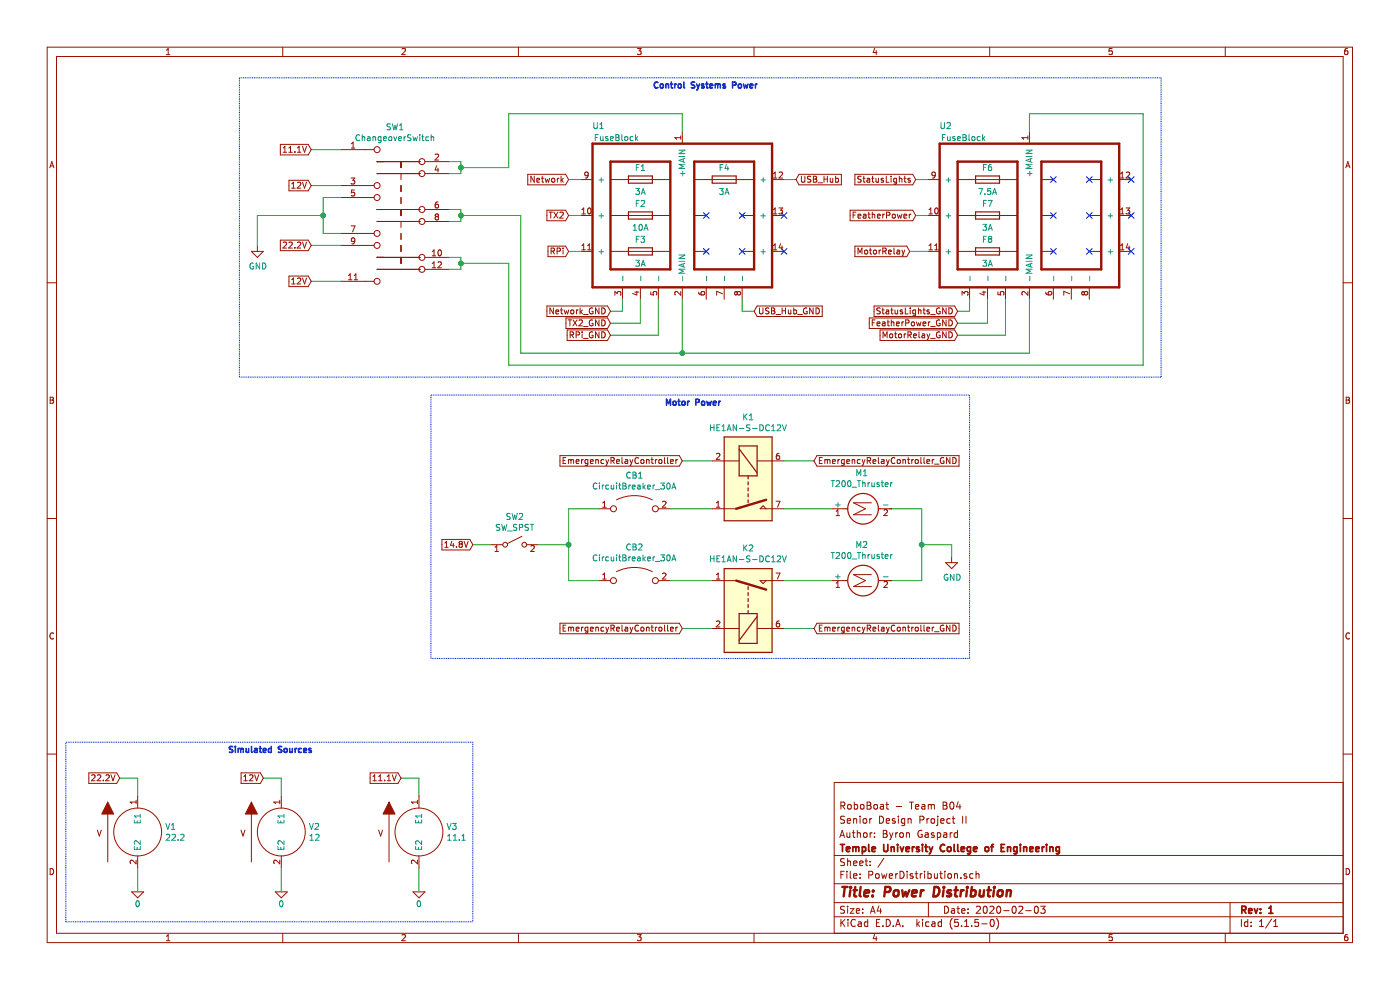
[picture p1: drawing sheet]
EESchema Schematic File Version 4
EELAYER 30 0
EELAYER END
$Descr A4 11693 8268
encoding utf-8
Sheet 1 1
Title "Power Distribution"
Date "2020-02-03"
Rev "1"
Comp "Temple University College of Engineering"
Comment1 "Author: Byron Gaspard"
Comment2 "Senior Design Project II"
Comment3 "RoboBoat - Team B04"
Comment4 ""
$EndDescr
$Comp
L pspice:VSOURCE V1
U 1 1
P 1150 6950
F 0 "V1" H 1378 6996 50  0000 L CNN
F 1 "22.2" H 1378 6905 50  0000 L CNN
F 2 "" H 1150 6950 50  0001 C CNN
F 3 "~" H 1150 6950 50  0001 C CNN
	1    1150 6950
	1    0    0    -1  
$EndComp
$Comp
L pspice:VSOURCE V2
U 1 1
P 2350 6950
F 0 "V2" H 2578 6996 50  0000 L CNN
F 1 "12" H 2578 6905 50  0000 L CNN
F 2 "" H 2350 6950 50  0001 C CNN
F 3 "~" H 2350 6950 50  0001 C CNN
	1    2350 6950
	1    0    0    -1  
$EndComp
$Comp
L pspice:VSOURCE V3
U 1 1
P 3500 6950
F 0 "V3" H 3728 6996 50  0000 L CNN
F 1 "11.1" H 3728 6905 50  0000 L CNN
F 2 "" H 3500 6950 50  0001 C CNN
F 3 "~" H 3500 6950 50  0001 C CNN
	1    3500 6950
	1    0    0    -1  
$EndComp
$Comp
L pspice:0 #GND01
U 1 1
P 1150 7450
F 0 "#GND01" H 1150 7350 50  0001 C CNN
F 1 "0" H 1150 7350 50  0000 C CNN
F 2 "" H 1150 7450 50  0001 C CNN
F 3 "~" H 1150 7450 50  0001 C CNN
	1    1150 7450
	1    0    0    -1  
$EndComp
Wire Wire Line
	1150 7450 1150 7250
$Comp
L pspice:0 #GND03
U 1 1
P 2350 7450
F 0 "#GND03" H 2350 7350 50  0001 C CNN
F 1 "0" H 2350 7350 50  0000 C CNN
F 2 "" H 2350 7450 50  0001 C CNN
F 3 "~" H 2350 7450 50  0001 C CNN
	1    2350 7450
	1    0    0    -1  
$EndComp
Wire Wire Line
	2350 7450 2350 7250
$Comp
L pspice:0 #GND04
U 1 1
P 3500 7450
F 0 "#GND04" H 3500 7350 50  0001 C CNN
F 1 "0" H 3500 7350 50  0000 C CNN
F 2 "" H 3500 7450 50  0001 C CNN
F 3 "~" H 3500 7450 50  0001 C CNN
	1    3500 7450
	1    0    0    -1  
$EndComp
Wire Wire Line
	3500 7450 3500 7250
Text GLabel 1000 6500 0    50   Input ~ 0
22.2V
Wire Wire Line
	1000 6500 1150 6500
Wire Wire Line
	1150 6500 1150 6650
Text GLabel 2200 6500 0    50   Input ~ 0
12V
Wire Wire Line
	2200 6500 2350 6500
Wire Wire Line
	2350 6500 2350 6650
Text GLabel 3350 6500 0    50   Input ~ 0
11.1V
Wire Wire Line
	3350 6500 3500 6500
Wire Wire Line
	3500 6500 3500 6650
NoConn ~ -5350 -3900
Wire Wire Line
	2700 1800 2700 1950
Wire Wire Line
	2150 1800 2150 2050
Wire Wire Line
	2700 1800 2150 1800
Wire Wire Line
	2700 1950 2850 1950
Connection ~ 2700 1800
Wire Wire Line
	2700 1650 2700 1800
Wire Wire Line
	2850 1650 2700 1650
Wire Wire Line
	3850 1850 3750 1850
Wire Wire Line
	3750 1750 3850 1750
Wire Wire Line
	3850 2250 3750 2250
Wire Wire Line
	3750 2150 3850 2150
Wire Wire Line
	2600 2350 2850 2350
Text GLabel 2600 2350 0    50   Input ~ 0
12V
Wire Wire Line
	2600 2050 2850 2050
Text GLabel 2600 2050 0    50   Input ~ 0
22.2V
Wire Wire Line
	2600 1550 2850 1550
Text GLabel 2600 1550 0    50   Input ~ 0
12V
Wire Wire Line
	2600 1250 2850 1250
Text GLabel 2600 1250 0    50   Input ~ 0
11.1V
Wire Wire Line
	3850 1400 3850 1450
Wire Wire Line
	3850 1450 3750 1450
Connection ~ 3850 1400
Wire Wire Line
	3850 1350 3850 1400
Wire Wire Line
	3750 1350 3850 1350
$Comp
L RoboBoat_Parts:ChangeoverSwitch SW1
U 1 1
P 3350 2050
F 0 "SW1" H 3300 3040 50  0000 C CNN
F 1 "ChangeoverSwitch" H 3300 2949 50  0000 C CNN
F 2 "" H 3250 3000 50  0001 C CNN
F 3 "http://cdn-reichelt.de/documents/datenblatt/C200/DS-Serie%23LOR.pdf" H 3250 3000 50  0001 C CNN
F 4 "R" H 3350 2050 50  0001 C CNN "Spice_Primitive"
F 5 "1" H 3350 2050 50  0001 C CNN "Spice_Model"
F 6 "N" H 3350 2050 50  0001 C CNN "Spice_Netlist_Enabled"
	1    3350 2050
	1    0    0    -1  
$EndComp
Text Notes 5450 750  0    50   ~ 10
Control Systems Power
$Comp
L Device:Fuse F8
U 1 1
P 8250 2100
F 0 "F8" V 8150 2100 50  0000 C CNN
F 1 "3A" V 8350 2100 50  0000 C CNN
F 2 "" V 8180 2100 50  0001 C CNN
F 3 "~" H 8250 2100 50  0001 C CNN
	1    8250 2100
	0    1    1    0   
$EndComp
$Comp
L Device:Fuse F6
U 1 1
P 8250 1500
F 0 "F6" V 8150 1500 50  0000 C CNN
F 1 "7.5A" V 8350 1500 50  0000 C CNN
F 2 "" V 8180 1500 50  0001 C CNN
F 3 "~" H 8250 1500 50  0001 C CNN
	1    8250 1500
	0    1    1    0   
$EndComp
$Comp
L Device:Fuse F7
U 1 1
P 8250 1800
F 0 "F7" V 8150 1800 50  0000 C CNN
F 1 "3A" V 8350 1800 50  0000 C CNN
F 2 "" V 8180 1800 50  0001 C CNN
F 3 "~" H 8250 1800 50  0001 C CNN
	1    8250 1800
	0    1    1    0   
$EndComp
$Comp
L Device:Fuse F1
U 1 1
P 5350 1500
F 0 "F1" V 5250 1500 50  0000 C CNN
F 1 "3A" V 5450 1500 50  0000 C CNN
F 2 "" V 5280 1500 50  0001 C CNN
F 3 "~" H 5350 1500 50  0001 C CNN
	1    5350 1500
	0    1    1    0   
$EndComp
Wire Wire Line
	3850 1750 3850 1800
Wire Wire Line
	3850 2200 4250 2200
Wire Wire Line
	3850 2150 3850 2200
Connection ~ 3850 2200
Wire Wire Line
	3850 2200 3850 2250
Wire Wire Line
	3850 1800 4350 1800
Connection ~ 3850 1800
Wire Wire Line
	3850 1800 3850 1850
Wire Wire Line
	8600 950  8600 1100
Wire Wire Line
	5700 950  5700 1100
Wire Wire Line
	3850 1400 4250 1400
Wire Wire Line
	4250 950  4250 1400
Wire Wire Line
	4250 950  5700 950 
Wire Wire Line
	4350 2950 5700 2950
Wire Wire Line
	4250 3050 9550 3050
Text GLabel 7650 1500 0    50   Input ~ 0
StatusLights
Wire Wire Line
	7650 1500 7750 1500
Text GLabel 7650 1800 0    50   Input ~ 0
FeatherPower
Wire Wire Line
	7650 1800 7750 1800
Text GLabel 7600 2100 0    50   Input ~ 0
MotorRelay
Wire Wire Line
	7600 2100 7750 2100
$Comp
L RoboBoat_Parts:FuseBlock U2
U 1 1
P 8600 1800
F 0 "U2" H 7900 2550 50  0000 C CNN
F 1 "FuseBlock" H 8050 2450 50  0000 C CNN
F 2 "" H 8600 1800 50  0001 C CNN
F 3 "" H 8600 1800 50  0001 C CNN
	1    8600 1800
	1    0    0    -1  
$EndComp
Text GLabel 4750 1500 0    50   Input ~ 0
Network
Wire Wire Line
	4750 1500 4850 1500
Wire Wire Line
	4750 1800 4850 1800
Text GLabel 4750 2100 0    50   Input ~ 0
RPi
Wire Wire Line
	4750 2100 4850 2100
$Comp
L Device:Fuse F3
U 1 1
P 5350 2100
F 0 "F3" V 5250 2100 50  0000 C CNN
F 1 "3A" V 5450 2100 50  0000 C CNN
F 2 "" V 5280 2100 50  0001 C CNN
F 3 "~" H 5350 2100 50  0001 C CNN
	1    5350 2100
	0    1    1    0   
$EndComp
Text GLabel 4750 1800 0    50   Input ~ 0
TX2
Wire Wire Line
	6650 1500 6550 1500
Text GLabel 6300 2600 2    50   Input ~ 0
USB_Hub_GND
NoConn ~ 9450 1500
NoConn ~ 9450 1800
NoConn ~ 9450 2100
NoConn ~ 6550 2100
NoConn ~ 5900 2100
NoConn ~ 6200 2100
NoConn ~ 8800 1500
NoConn ~ 9100 1500
NoConn ~ 9100 1800
NoConn ~ 8800 1800
NoConn ~ 8800 2100
NoConn ~ 9100 2100
$Comp
L power:GND #PWR01
U 1 1
P 2150 2050
F 0 "#PWR01" H 2150 1800 50  0001 C CNN
F 1 "GND" H 2155 1877 50  0000 C CNN
F 2 "" H 2150 2050 50  0001 C CNN
F 3 "" H 2150 2050 50  0001 C CNN
	1    2150 2050
	1    0    0    -1  
$EndComp
Wire Notes Line
	3950 6200 3950 7700
Wire Notes Line
	550  7700 550  6200
Text Notes 1900 6300 0    50   ~ 10
Simulated Sources\n
Wire Notes Line
	550  7700 3950 7700
Wire Notes Line
	550  6200 3950 6200
$Comp
L Device:Fuse F4
U 1 1
P 6050 1500
F 0 "F4" V 5950 1500 50  0000 C CNN
F 1 "3A" V 6150 1500 50  0000 C CNN
F 2 "" V 5980 1500 50  0001 C CNN
F 3 "~" H 6050 1500 50  0001 C CNN
	1    6050 1500
	0    1    1    0   
$EndComp
$Comp
L Device:Fuse F2
U 1 1
P 5350 1800
F 0 "F2" V 5250 1800 50  0000 C CNN
F 1 "10A" V 5450 1800 50  0000 C CNN
F 2 "" V 5280 1800 50  0001 C CNN
F 3 "~" H 5350 1800 50  0001 C CNN
	1    5350 1800
	0    1    1    0   
$EndComp
$Comp
L RoboBoat_Parts:FuseBlock U1
U 1 1
P 5700 1800
F 0 "U1" H 5000 2550 50  0000 C CNN
F 1 "FuseBlock" H 5150 2450 50  0000 C CNN
F 2 "" H 5700 1800 50  0001 C CNN
F 3 "" H 5700 1800 50  0001 C CNN
	1    5700 1800
	1    0    0    -1  
$EndComp
NoConn ~ 6200 1800
NoConn ~ 5900 1800
NoConn ~ 6550 1800
Connection ~ 5700 2950
Wire Wire Line
	5700 2950 8600 2950
Wire Wire Line
	9550 950  8600 950 
Text GLabel 5100 2600 0    50   Input ~ 0
Network_GND
Text GLabel 5100 2800 0    50   Input ~ 0
RPi_GND
Text GLabel 5100 2700 0    50   Input ~ 0
TX2_GND
Wire Wire Line
	5100 2600 5200 2600
Wire Wire Line
	5200 2600 5200 2500
Wire Wire Line
	5100 2700 5350 2700
Wire Wire Line
	5350 2700 5350 2500
Wire Wire Line
	5100 2800 5500 2800
Wire Wire Line
	5500 2800 5500 2500
Wire Wire Line
	6200 2500 6200 2600
Wire Wire Line
	6200 2600 6300 2600
Text GLabel 6650 1500 2    50   Input ~ 0
USB_Hub
Wire Wire Line
	4350 1800 4350 2950
Wire Wire Line
	4250 2200 4250 3050
Wire Wire Line
	5700 2500 5700 2950
Wire Wire Line
	8600 2500 8600 2950
Text GLabel 8000 2600 0    50   Input ~ 0
StatusLights_GND
Text GLabel 8000 2700 0    50   Input ~ 0
FeatherPower_GND
Text GLabel 8000 2800 0    50   Input ~ 0
MotorRelay_GND
Wire Wire Line
	8000 2600 8100 2600
Wire Wire Line
	8100 2600 8100 2500
Wire Wire Line
	8000 2700 8250 2700
Wire Wire Line
	8250 2700 8250 2500
Wire Wire Line
	8000 2800 8400 2800
Wire Wire Line
	8400 2800 8400 2500
Wire Wire Line
	9550 950  9550 3050
Wire Notes Line
	9700 650  9700 3150
Wire Notes Line
	2000 650  2000 3150
Wire Notes Line
	2000 650  9700 650 
Wire Notes Line
	9700 3150 2000 3150
$Comp
L Switch:SW_SPST SW2
U 1 1
P 4300 4550
F 0 "SW2" H 4300 4785 50  0000 C CNN
F 1 "SW_SPST" H 4300 4694 50  0000 C CNN
F 2 "" H 4300 4550 50  0001 C CNN
F 3 "~" H 4300 4550 50  0001 C CNN
	1    4300 4550
	1    0    0    -1  
$EndComp
$Comp
L Device:CircuitBreaker_1P_US CB1
U 1 1
P 5300 4250
F 0 "CB1" V 5575 4250 50  0000 C CNN
F 1 "CircuitBreaker_30A" V 5484 4250 50  0000 C CNN
F 2 "" H 5300 4250 50  0001 C CNN
F 3 "~" H 5300 4250 50  0001 C CNN
	1    5300 4250
	0    -1   -1   0   
$EndComp
$Comp
L Device:CircuitBreaker_1P_US CB2
U 1 1
P 5300 4850
F 0 "CB2" V 5575 4850 50  0000 C CNN
F 1 "CircuitBreaker_30A" V 5484 4850 50  0000 C CNN
F 2 "" H 5300 4850 50  0001 C CNN
F 3 "~" H 5300 4850 50  0001 C CNN
	1    5300 4850
	0    -1   -1   0   
$EndComp
$Comp
L Relay:DIPxx-1Axx-11x K1
U 1 1
P 6250 4050
F 0 "K1" V 5683 4050 50  0000 C CNN
F 1 "HE1AN-S-DC12V" V 5774 4050 50  0000 C CNN
F 2 "Relay_THT:Relay_StandexMeder_DIP_LowProfile" H 6600 4000 50  0001 L CNN
F 3 "https://media.digikey.com/pdf/Data%20Sheets/Panasonic%20Electric%20Works%20PDFs/HE%20Relays%20TV-10,15.pdf" H 6250 4050 50  0001 C CNN
	1    6250 4050
	0    1    1    0   
$EndComp
$Comp
L Relay:DIPxx-1Axx-11x K2
U 1 1
P 6250 5050
F 0 "K2" V 6717 5050 50  0000 C CNN
F 1 "HE1AN-S-DC12V" V 6626 5050 50  0000 C CNN
F 2 "Relay_THT:Relay_StandexMeder_DIP_LowProfile" H 6600 5000 50  0001 L CNN
F 3 "https://media.digikey.com/pdf/Data%20Sheets/Panasonic%20Electric%20Works%20PDFs/HE%20Relays%20TV-10,15.pdf" H 6250 5050 50  0001 C CNN
	1    6250 5050
	0    1    -1   0   
$EndComp
Wire Wire Line
	5950 4850 5600 4850
Wire Wire Line
	5600 4250 5950 4250
Text GLabel 5700 3850 0    50   Input ~ 0
EmergencyRelayController
Text GLabel 5700 5250 0    50   Input ~ 0
EmergencyRelayController
Text GLabel 6800 3850 2    50   Input ~ 0
EmergencyRelayController_GND
Wire Wire Line
	6800 3850 6550 3850
Text GLabel 6800 5250 2    50   Input ~ 0
EmergencyRelayController_GND
Wire Wire Line
	6800 5250 6550 5250
Wire Wire Line
	5950 3850 5700 3850
Wire Wire Line
	5950 5250 5700 5250
Text GLabel 3950 4550 0    50   Input ~ 0
14.8V
Wire Wire Line
	3950 4550 4100 4550
Wire Wire Line
	5000 4250 4750 4250
Wire Wire Line
	4750 4850 5000 4850
Wire Wire Line
	4500 4550 4750 4550
Wire Wire Line
	4750 4250 4750 4550
Wire Wire Line
	4750 4550 4750 4850
Connection ~ 4750 4550
$Comp
L Motor:Motor_DC M2
U 1 1
P 7150 4850
F 0 "M2" V 7445 4800 50  0000 C CNN
F 1 "T200_Thruster" V 7354 4800 50  0000 C CNN
F 2 "" H 7150 4760 50  0001 C CNN
F 3 "~" H 7150 4760 50  0001 C CNN
	1    7150 4850
	0    -1   -1   0   
$EndComp
$Comp
L Motor:Motor_DC M1
U 1 1
P 7150 4250
F 0 "M1" V 7445 4200 50  0000 C CNN
F 1 "T200_Thruster" V 7354 4200 50  0000 C CNN
F 2 "" H 7150 4160 50  0001 C CNN
F 3 "~" H 7150 4160 50  0001 C CNN
	1    7150 4250
	0    -1   -1   0   
$EndComp
Wire Wire Line
	6950 4250 6550 4250
Wire Wire Line
	6550 4850 6950 4850
$Comp
L power:GND #PWR02
U 1 1
P 7950 4650
F 0 "#PWR02" H 7950 4400 50  0001 C CNN
F 1 "GND" H 7955 4477 50  0000 C CNN
F 2 "" H 7950 4650 50  0001 C CNN
F 3 "" H 7950 4650 50  0001 C CNN
	1    7950 4650
	1    0    0    -1  
$EndComp
Wire Wire Line
	7450 4850 7700 4850
Wire Wire Line
	7700 4250 7450 4250
Wire Wire Line
	7950 4550 7700 4550
Wire Wire Line
	7700 4850 7700 4550
Wire Wire Line
	7700 4550 7700 4250
Connection ~ 7700 4550
Wire Wire Line
	7950 4650 7950 4550
Text Notes 5550 3400 0    50   ~ 10
Motor Power
Wire Notes Line
	8100 3300 8100 5500
Wire Notes Line
	8100 5500 3600 5500
Wire Notes Line
	3600 5500 3600 3300
Wire Notes Line
	3600 3300 8100 3300
$EndSCHEMATC
